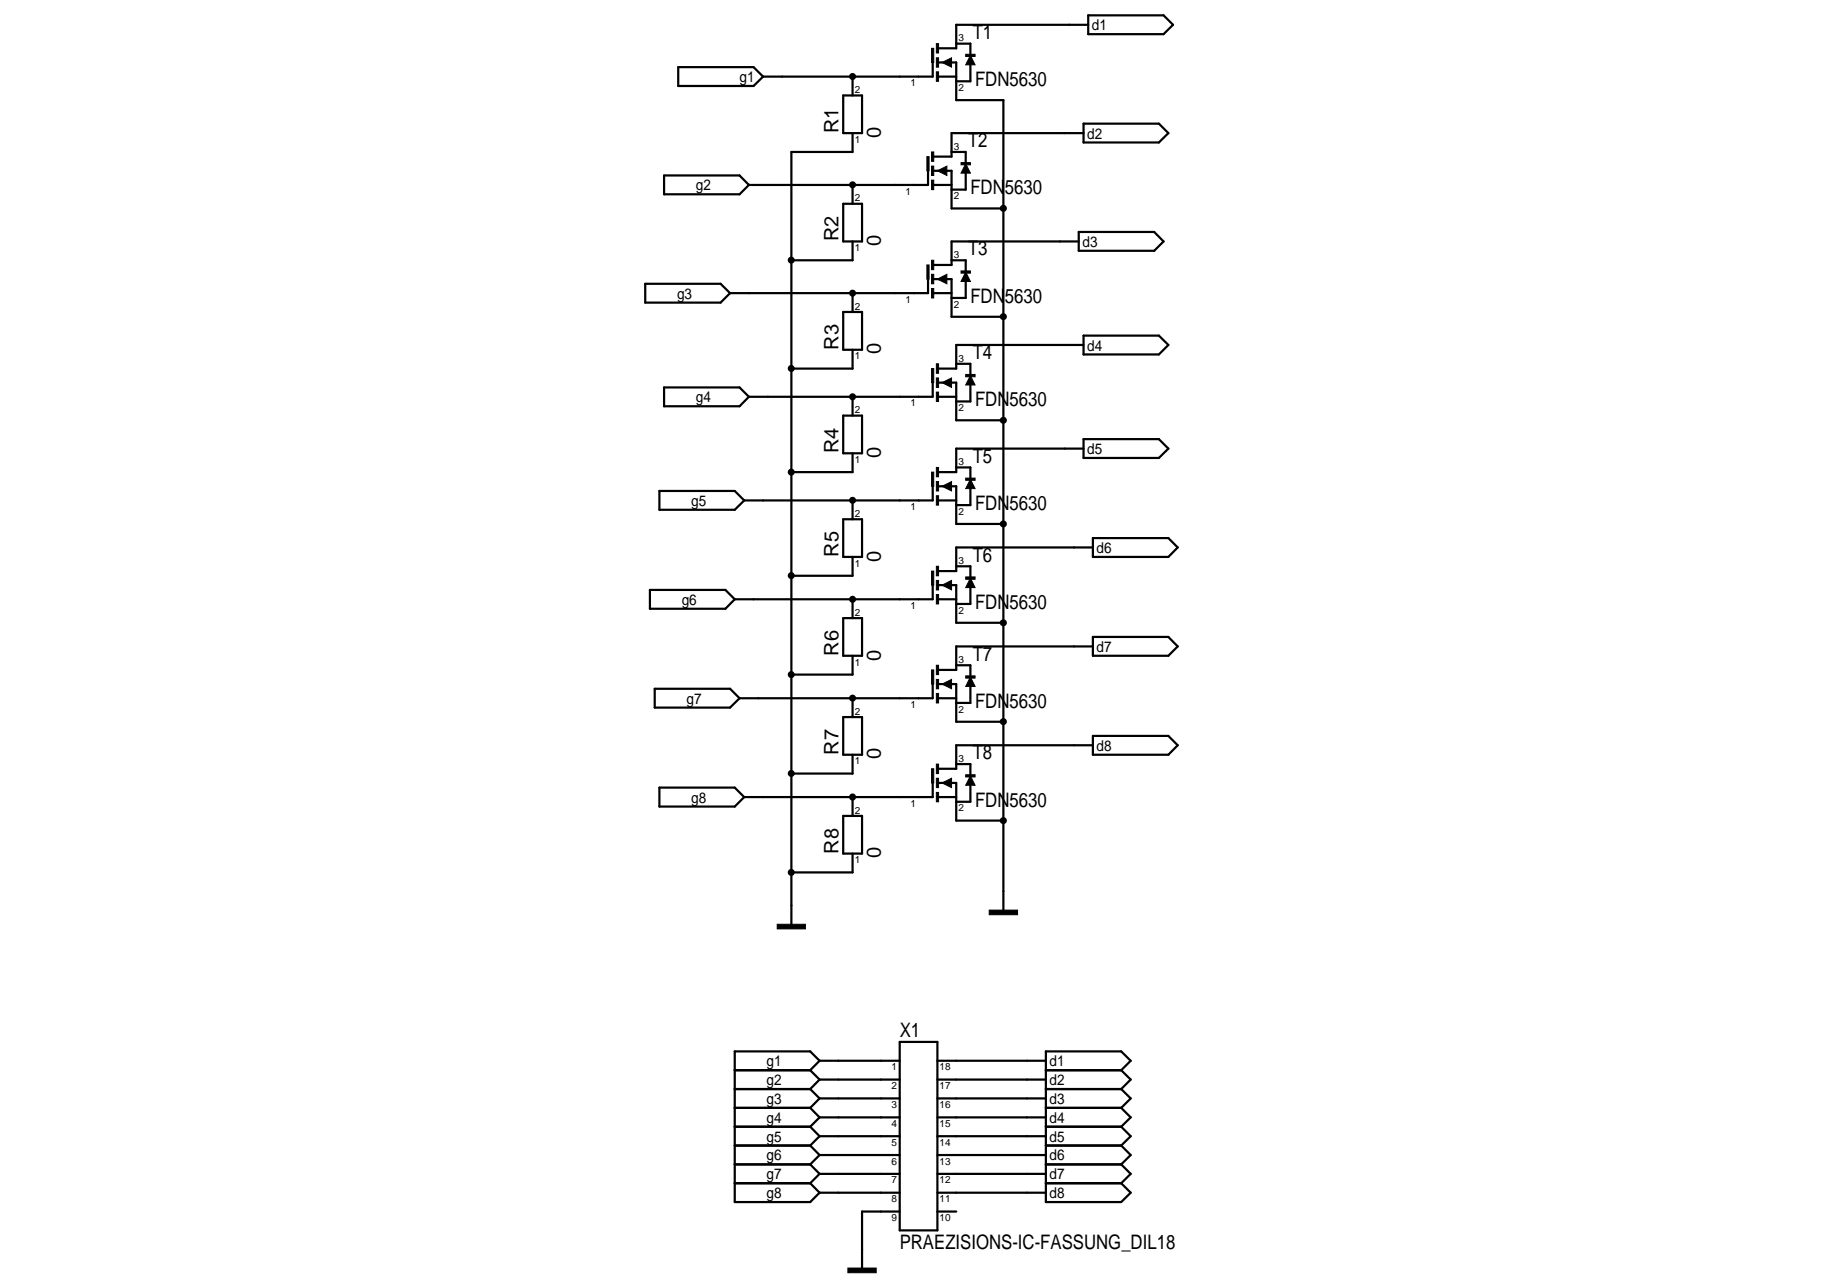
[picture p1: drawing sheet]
<svg xmlns="http://www.w3.org/2000/svg" width="297mm" height="210mm" viewBox="0 0 297 210" stroke-linecap="round" stroke-linejoin="round" font-family="sans-serif">
<g fill="none" stroke="#000" stroke-width=".36">
<path d="M110.5 10.9h12.3l1.5 1.6-1.5 1.5h-12.3zM137.4 15.6h3.1v6.1h-3.1zM138.9 12.5v3.1M152 10.2v2.3h-27.7M152.7 12.5h3.1M152.7 10.2h3.1v6.1h7.7v132M155.8 7.1h2.3v1.9M158.1 10.2v3.1h-2.3M177.3 4h-21.5v3.9h-3.1M177.3 2.5h12.3l1.5 1.5-1.5 1.6h-12.3zM108.2 28.6h12.3l1.5 1.5-1.5 1.6h-12.3zM137.4 33.2h3.1v6.1h-3.1z"/>
<path d="M138.9 21.7v3.1h-10v125.8M138.9 30.1v3.1M138.9 39.3v3.1h-10M151.2 27.8v2.3h-29.2M152 30.1h3M152 27.8h3v6.2h8.5M155 24.8h2.4v1.9M157.4 27.8v3.1h-2.4M175.8 39.3h-20.8v3.9h-3M175.8 37.8h12.3l1.5 1.5-1.5 1.6h-12.3zM176.6 20.2h12.2l1.6 1.5-1.6 1.5h-12.2zM176.6 21.7h-21.6v3.8h-3"/>
<path d="M105.1 46.2h12.3l1.6 1.6-1.6 1.5h-12.3zM137.4 50.8h3.1v6.2h-3.1zM138.9 47.8v3M138.9 57v3.1h-10M151.2 45.5v2.3h-32.2M152 47.8h3M152 45.5h3v6.1h8.5M155 42.4h2.4v1.9M155.8 59.3h2.3v1.9M157.4 45.5v3.1h-2.4M176.6 54.7h12.2l1.6 1.5-1.6 1.6h-12.2zM176.6 56.2h-20.8v3.9h-3.1"/>
<path d="M108.2 63.1h12.3l1.5 1.6-1.5 1.5h-12.3zM137.4 67.7h3.1v6.2h-3.1zM138.9 64.7v3M138.9 73.9v3h-10M152 79.2v2.4h-30.7M152 62.4v2.3h-30M152.7 64.7h3.1M152.7 62.4h3.1v6.1h7.7M152.7 79.2h3.1v6.2h7.7M155.8 76.2h2.3v1.9M158.1 62.4v3h-2.3M158.1 79.2v3.1h-2.3"/>
<path d="M176.6 73.1h-20.8v3.8h-3.1M176.6 71.6h12.2l1.6 1.5-1.6 1.5h-12.2zM105.9 96.1h12.3l1.5 1.6-1.5 1.5h-12.3zM107.4 80h12.3l1.6 1.6-1.6 1.5h-12.3zM137.4 84.6h3.1v6.2h-3.1zM138.9 81.6v3M138.9 90.8v3h-10M138.9 97.7v3M152 95.4v2.3h-32.3M152.7 97.7h3.1M152.7 81.6h3.1M152.7 95.4h3.1v6.1h7.7"/>
<path d="M155.8 92.3h2.3v1.9M158.1 95.4v3h-2.3M178.1 87.7h12.3l1.5 1.5-1.5 1.6h-12.3zM178.1 89.2h-22.3v3.9h-3.1M106.7 112.2h12.3l1.5 1.6-1.5 1.5h-12.3zM137.4 116.9h3.1v6.1h-3.1zM137.4 100.7h3.1v6.2h-3.1zM138.9 106.9v3h-10M138.9 113.8v3.1M152 111.5v2.3h-31.5M152.7 113.8h3.1M152.7 111.5h3.1v6.1h7.7"/>
<path d="M155.8 108.4h2.3v1.9M158.1 111.5v3.1h-2.3M178.1 103.8h12.3l1.5 1.5-1.5 1.6h-12.3zM178.1 119.9h12.3l1.5 1.6-1.5 1.5h-12.3zM178.1 105.3h-22.3v3.9h-3.1M107.4 128.4h12.3l1.6 1.5-1.6 1.5h-12.3zM137.4 133h3.1v6.1h-3.1zM138.9 123v3.1h-10M138.9 129.9v3.1M138.9 139.1v3.1h-10M152 127.6v2.3h-30.7M152.7 129.9h3.1"/>
<path d="M152.7 127.6h3.1v6.1h7.7M155.8 124.5h2.3v1.9M158.1 127.6v3.1h-2.3M178.1 121.5h-22.3v3.8h-3.1M119.7 177.5h12.3M119.7 174.4h12.3M132 177.5l1.5 1.5M132 174.4l1.5 1.5M133.5 172.9l-1.5-1.6h-12.3v24.6h12.3l1.5-1.5M133.5 179h13.1M133.5 175.9h13.1M133.5 172.9h13.1"/>
<path d="M133.5 179l-1.5 1.6M133.5 175.9l-1.5 1.6M133.5 172.9l-1.5 1.5M146.6 169.8h6.1v30.7h-6.1zM152.7 179h17.7M152.7 175.9h17.7M152.7 172.9h17.7M170.4 177.5h12.3M170.4 174.4h12.3M182.7 174.4l1.5-1.5-1.5-1.6h-12.3v24.6h12.3l1.5-1.5-1.5-1.6M182.7 177.5l1.5 1.5-1.5 1.6M182.7 174.4l1.5 1.5-1.5 1.6"/>
<path d="M119.7 192.8h12.3M119.7 189.8h12.3M119.7 186.7h12.3M119.7 183.6h12.3M119.7 180.6h12.3M132 192.8l1.5 1.6M132 189.8l1.5 1.5M132 186.7l1.5 1.5M132 183.6l1.5 1.6M132 180.6l1.5 1.5M133.5 194.4h13.1M133.5 191.3h13.1"/>
<path d="M133.5 188.2h13.1M133.5 185.2h13.1M133.5 182.1h13.1M133.5 191.3l-1.5 1.5M133.5 188.2l-1.5 1.6M133.5 185.2l-1.5 1.5M133.5 182.1l-1.5 1.5M146.6 197.4h-6.1v9.3M152.7 194.4h17.7M152.7 191.3h17.7M152.7 188.2h17.7M152.7 185.2h17.7"/>
<path d="M152.7 182.1h17.7M152.7 197.4h3.1M170.4 192.8h12.3M170.4 189.8h12.3M170.4 186.7h12.3M170.4 183.6h12.3M170.4 180.6h12.3M182.7 189.8l1.5 1.5-1.5 1.5M182.7 186.7l1.5 1.5-1.5 1.6M182.7 183.6l1.5 1.6-1.5 1.5M182.7 180.6l1.5 1.5-1.5 1.5"/>
</g>
<g fill="#000" stroke="#000" stroke-width=".16">
<path d="M151.8 7.9h.3v2.3h-.3zM152.6 11.7h.3v1.6h-.3zM152.6 9.4h.3v1.5h-.3zM152.6 7.1h.3v1.5h-.3zM153.5 10.2l1.5-.8v1.5zM158.1 9l.8 1.6h-1.5zM157.4 8.8h1.5v.4h-1.5zM151 25.5h.4v2.3h-.4zM151.8 29.4h.3v1.5h-.3zM151.8 27.1h.3v1.5h-.3zM151.8 24.8h.3v1.5h-.3zM152.7 27.8l1.6-.7v1.5z"/>
<path d="M157.4 26.7l.7 1.5h-1.5zM156.6 26.5h1.5v.4h-1.5zM151 43.2h.4v2.3h-.4zM151.8 47h.3v1.6h-.3zM151.8 44.7h.3v1.5h-.3zM151.8 42.4h.3v1.5h-.3zM152.6 59.3h.3v1.5h-.3zM152.7 45.5l1.6-.8v1.5zM157.4 44.3l.7 1.6h-1.5zM156.6 44.2h1.5v.3h-1.5zM151.8 76.9h.3v2.3h-.3zM151.8 60.1h.3v2.3h-.3z"/>
<path d="M152.6 78.5h.3v1.5h-.3zM152.6 76.2h.3v1.5h-.3zM152.6 63.9h.3v1.5h-.3zM152.6 61.6h.3v1.5h-.3zM153.5 62.4l1.5-.8v1.5zM158.1 78.1l.8 1.5h-1.5zM157.4 77.9h1.5v.4h-1.5zM158.1 61.2l.8 1.5h-1.5zM157.4 61h1.5v.4h-1.5zM151.8 93.1h.3v2.3h-.3zM152.6 96.9h.3v1.5h-.3zM152.6 94.6h.3v1.5h-.3z"/>
<path d="M152.6 92.3h.3v1.5h-.3zM152.6 80.8h.3v1.5h-.3zM153.5 95.4l1.5-.8v1.5zM153.5 79.2l1.5-.7v1.5zM158.1 94.2l.8 1.6h-1.5zM157.4 94h1.5v.4h-1.5zM151.8 109.2h.3v2.3h-.3zM152.6 113h.3v1.6h-.3zM152.6 110.7h.3v1.5h-.3zM152.6 108.4h.3v1.5h-.3zM153.5 111.5l1.5-.8v1.5zM158.1 110.3l.8 1.6h-1.5z"/>
<path d="M157.4 110.2h1.5v.3h-1.5zM151.8 125.3h.3v2.3h-.3zM152.6 129.1h.3v1.6h-.3zM152.6 126.8h.3v1.6h-.3zM152.6 124.5h.3v1.6h-.3zM153.5 127.6l1.5-.8v1.6zM158.1 126.4l.8 1.6h-1.5zM157.4 126.3h1.5v.3h-1.5zM126.6 150.6h4.6v.8h-4.6zM161.2 148.3h4.6v.8h-4.6zM138.2 206.7h4.6v.7h-4.6z"/>
</g>
<g fill="#000">
<circle cx="138.9" cy="12.5" r=".57"/>
<circle cx="138.9" cy="30.1" r=".57"/>
<circle cx="163.5" cy="33.9" r=".58"/>
<circle cx="128.9" cy="42.4" r=".57"/>
<circle cx="138.9" cy="47.8" r=".57"/>
<circle cx="163.5" cy="51.6" r=".58"/>
<circle cx="128.9" cy="76.9" r=".57"/>
<circle cx="128.9" cy="60" r=".57"/>
<circle cx="138.9" cy="64.7" r=".57"/>
<circle cx="163.5" cy="68.5" r=".58"/>
<circle cx="128.9" cy="93.8" r=".57"/>
<circle cx="138.9" cy="81.5" r=".57"/>
<circle cx="138.9" cy="97.7" r=".57"/>
<circle cx="163.5" cy="85.4" r=".58"/>
<circle cx="128.9" cy="109.9" r=".57"/>
<circle cx="138.9" cy="113.8" r=".57"/>
<circle cx="163.5" cy="101.5" r=".58"/>
<circle cx="163.5" cy="117.6" r=".58"/>
<circle cx="128.9" cy="126" r=".57"/>
<circle cx="138.9" cy="129.9" r=".58"/>
<circle cx="163.5" cy="133.7" r=".58"/>
<circle cx="128.9" cy="142.2" r=".57"/>
</g>
<g font-size="3.3">
<text x="158.5" y="6.4">T1</text>
<text x="158.9" y="14">FDN5630</text>
<text x="136.6" y="21.7" transform="rotate(-90 136.6 21.7)">R1</text>
<text x="143.5" y="22.5" transform="rotate(-90 143.5 22.5)">0</text>
<text x="157.7" y="24">T2</text>
<text x="158.1" y="31.7">FDN5630</text>
<text x="136.6" y="39.3" transform="rotate(-90 136.6 39.3)">R2</text>
<text x="143.5" y="40.1" transform="rotate(-90 143.5 40.1)">0</text>
<text x="157.7" y="41.6">T3</text>
<text x="158.1" y="49.3">FDN5630</text>
<text x="136.6" y="57" transform="rotate(-90 136.6 57)">R3</text>
<text x="143.5" y="57.8" transform="rotate(-90 143.5 57.8)">0</text>
<text x="158.5" y="58.5">T4</text>
<text x="158.9" y="66.2">FDN5630</text>
<text x="136.6" y="73.9" transform="rotate(-90 136.6 73.9)">R4</text>
<text x="143.5" y="74.6" transform="rotate(-90 143.5 74.6)">0</text>
<text x="158.5" y="75.4">T5</text>
<text x="158.9" y="83.1">FDN5630</text>
<text x="136.6" y="90.8" transform="rotate(-90 136.6 90.8)">R5</text>
<text x="143.5" y="91.5" transform="rotate(-90 143.5 91.5)">0</text>
<text x="158.5" y="91.5">T6</text>
<text x="158.9" y="99.2">FDN5630</text>
<text x="136.6" y="106.9" transform="rotate(-90 136.6 106.9)">R6</text>
<text x="143.5" y="107.7" transform="rotate(-90 143.5 107.7)">0</text>
<text x="158.5" y="107.7">T7</text>
<text x="158.9" y="115.3">FDN5630</text>
<text x="136.6" y="123" transform="rotate(-90 136.6 123)">R7</text>
<text x="143.5" y="123.8" transform="rotate(-90 143.5 123.8)">0</text>
<text x="158.5" y="123.8">T8</text>
<text x="158.9" y="131.4">FDN5630</text>
<text x="136.6" y="139.1" transform="rotate(-90 136.6 139.1)">R8</text>
<text x="143.5" y="139.9" transform="rotate(-90 143.5 139.9)">0</text>
<text x="146.6" y="169">X1</text>
<text x="146.6" y="203.6">PRAEZISIONS-IC-FASSUNG_DIL18</text>
</g>
<g font-size="2.4">
<text x="177.9" y="5">d1</text>
<text x="120.5" y="13.4">g1</text>
<text x="177.1" y="22.6">d2</text>
<text x="113.4" y="31">g2</text>
<text x="176.4" y="40.2">d3</text>
<text x="110.3" y="48.7">g3</text>
<text x="177.1" y="57.1">d4</text>
<text x="113.4" y="65.6">g4</text>
<text x="177.1" y="74">d5</text>
<text x="112.6" y="82.5">g5</text>
<text x="178.7" y="90.1">d6</text>
<text x="111.1" y="98.6">g6</text>
<text x="178.7" y="106.3">d7</text>
<text x="111.9" y="114.7">g7</text>
<text x="178.7" y="122.4">d8</text>
<text x="112.6" y="130.8">g8</text>
<text x="124.9" y="173.8">g1</text>
<text x="171" y="173.8">d1</text>
<text x="124.9" y="179.9">g3</text>
<text x="124.9" y="176.8">g2</text>
<text x="171" y="179.9">d3</text>
<text x="171" y="176.8">d2</text>
<text x="124.9" y="183">g4</text>
<text x="171" y="183">d4</text>
<text x="124.9" y="189.1">g6</text>
<text x="124.9" y="186.1">g5</text>
<text x="171" y="189.1">d6</text>
<text x="171" y="186.1">d5</text>
<text x="124.9" y="195.3">g8</text>
<text x="124.9" y="192.2">g7</text>
<text x="171" y="195.3">d8</text>
<text x="171" y="192.2">d7</text>
</g>
<g font-size="1.6">
<text x="156.2" y="6.8">3</text>
<text x="139.3" y="15.2">2</text>
<text x="148.3" y="14.1">1</text>
<text x="156.2" y="14.8">2</text>
<text x="139.3" y="23.3">1</text>
<text x="155.4" y="24.4">3</text>
<text x="139.3" y="32.8">2</text>
<text x="147.6" y="31.7">1</text>
<text x="155.4" y="32.5">2</text>
<text x="139.3" y="40.9">1</text>
<text x="155.4" y="42.1">3</text>
<text x="139.3" y="50.5">2</text>
<text x="147.6" y="49.4">1</text>
<text x="155.4" y="50.1">2</text>
<text x="139.3" y="58.6">1</text>
<text x="156.2" y="58.9">3</text>
<text x="139.3" y="67.4">2</text>
<text x="148.3" y="66.2">1</text>
<text x="156.2" y="67">2</text>
<text x="139.3" y="75.4">1</text>
<text x="156.2" y="75.8">3</text>
<text x="148.3" y="83.1">1</text>
<text x="156.2" y="83.9">2</text>
<text x="139.3" y="84.3">2</text>
<text x="139.3" y="92.3">1</text>
<text x="156.2" y="91.9">3</text>
<text x="139.3" y="100.4">2</text>
<text x="148.3" y="99.2">1</text>
<text x="156.2" y="100">2</text>
<text x="139.3" y="108.5">1</text>
<text x="156.2" y="108.1">3</text>
<text x="139.3" y="116.5">2</text>
<text x="148.3" y="115.4">1</text>
<text x="156.2" y="116.1">2</text>
<text x="139.3" y="124.6">1</text>
<text x="156.2" y="124.2">3</text>
<text x="148.3" y="131.5">1</text>
<text x="139.3" y="132.6">2</text>
<text x="156.2" y="132.2">2</text>
<text x="139.3" y="140.7">1</text>
<text x="145.2" y="177.5">2</text>
<text x="145.2" y="174.5">1</text>
<text x="153.1" y="174.5">18</text>
<text x="153.1" y="177.5">17</text>
<text x="145.2" y="183.7">4</text>
<text x="145.2" y="180.6">3</text>
<text x="153.1" y="180.6">16</text>
<text x="153.1" y="183.7">15</text>
<text x="145.2" y="189.8">6</text>
<text x="145.2" y="186.7">5</text>
<text x="153.1" y="186.7">14</text>
<text x="153.1" y="189.8">13</text>
<text x="145.2" y="195.9">8</text>
<text x="145.2" y="192.9">7</text>
<text x="153.1" y="192.9">12</text>
<text x="153.1" y="195.9">11</text>
<text x="145.2" y="199">9</text>
<text x="153.1" y="199">10</text>
</g>
</svg>
